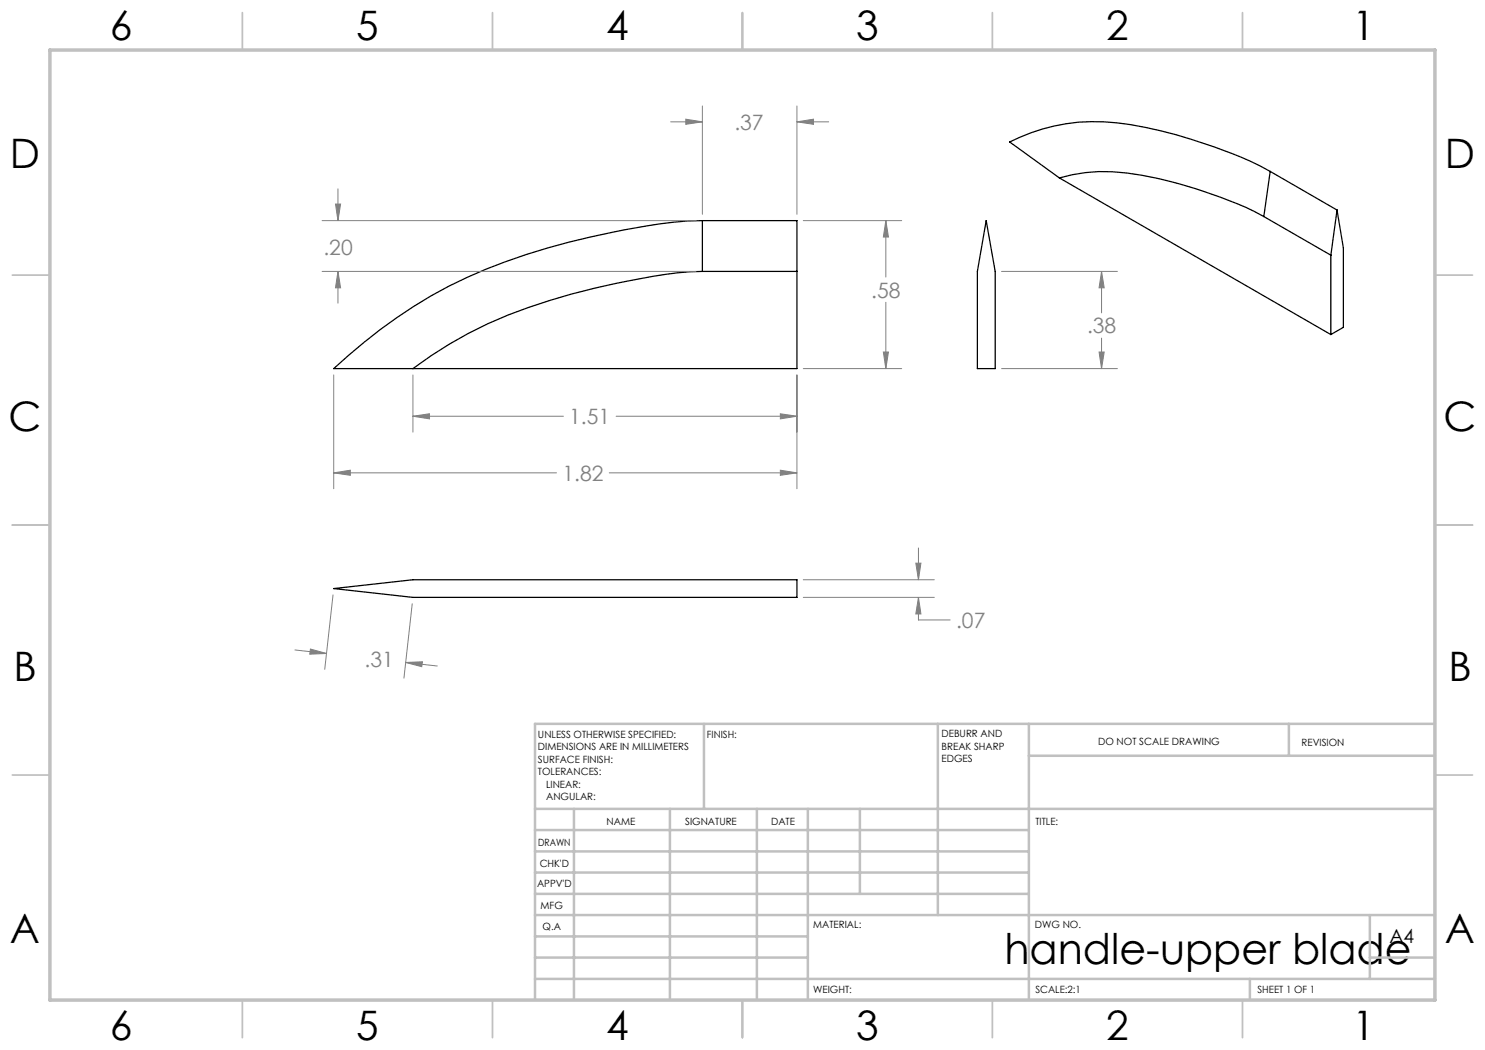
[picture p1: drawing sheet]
<svg xmlns="http://www.w3.org/2000/svg" width="297mm" height="210mm" viewBox="0 0 297 210" stroke-linecap="round" stroke-linejoin="round" font-family="sans-serif">
<g fill="none" stroke="#000" stroke-width=".25">
<path d="M211.9 35.6a33.9 33.9 0 0 1 16.3-.6 94.6 94.6 0 0 1 22.8 7.4l1.8 .9M211.9 35.6l54.3 31.3M254 34.3a88.9 88.9 0 0 0-18.8-7.4 57.8 57.8 0 0 0-19.5-2.5 38.4 38.4 0 0 0-13.8 4l10 7.2M254 34.3l-1.2 9M254 34.3l13.4 7.7M140.5 54.3a108.3 108.3 0 0 0-21.7 3.4 114.9 114.9 0 0 0-25.1 9l-3.8 2.1-3.7 2.3-3.6 2.6M140.5 44.1v10.2M140.5 54.3h18.9M197.2 44.1l1.8 10.2v19.4h-3.5v-19.4zM252.8 43.3l13.4 7.7M266.2 51v15.9M267.4 42l-1.2 9"/>
<path d="M267.4 42l1.3 7.6v15.9l-2.5 1.4M66.7 73.7a98.4 98.4 0 0 1 42.8-24.1 154.4 154.4 0 0 1 28-5.4l21.9-.1v29.6zM66.7 117.7l15.9-1.8h76.8v3.6h-76.8z"/>
</g>
<g fill="none" stroke="#808080" stroke-width=".2">
<path d="M67.6 37.8v6.3M134.1 24.4h6.4M137.2 23.8l3.3 .6-3.3 .5zM140.5 21.2v21.7M159.4 24.4l3.3-.6v1.1zM159.4 21.2v21.7M159.4 24.4h6.3M64.4 44.1h74.8M64.4 54.3h74.8M67.1 40.8h1l-.5 3.3zM67.6 54.3l.5 3.3h-1zM67.6 54.3v6.3"/>
<path d="M160.7 44.1h19.6M177.2 44.1l.5 3.3h-1zM177.2 44.1v11.3M200.3 54.3h23.2M220.3 54.3l.5 3.3h-1zM220.3 54.3v8.3M66.7 75v22.7M82.6 75v11.4M159.4 75v22.7M160.7 73.7h19.6M176.7 70.4h1l-.5 3.3zM177.2 60.5v13.2"/>
<path d="M200.3 73.7h23.2M219.8 70.4h1l-.5 3.3zM220.3 67.6v6.1M66.7 94.6l3.4-.6v1.1zM66.7 94.6h44.6M82.6 83.2l3.3-.4v1zM82.6 83.2h30.1M121.8 94.6h37.6M123.2 83.2h36.2M156.1 82.8l3.3 .4-3.3 .6zM156.1 94l3.3 .6-3.3 .5zM66.6 119l-1.7 14.9"/>
<path d="M160.7 115.9h26.2M160.7 119.5h26.2M183.2 112.6h1l-.5 3.3zM183.7 119.5l.5 3.3h-1zM183.7 119.5v4.5h6.3M183.7 109.6v6.3M59 130l6.3 .7M62.1 129.8l3.2 .9-3.4 .1zM81.1 132.5l3.4-.1-.2 .9zM81.1 132.5l6.4 .7M82.4 120.7l-1.6 14.9"/>
</g>
<g fill="none" stroke="#c0c0c0" stroke-width=".35">
<path d="M48.5 2.5v7.5M98.5 2.5v7.5M148.5 2.5v7.5M198.5 2.5v7.5M248.5 2.5v7.5M2.5 55h7.5M287 55h7.5M2.5 105h7.5M287 105h7.5M2.5 155h7.5M287 155h7.5M48.5 200v7.5"/>
<path d="M98.5 200v7.5M148.5 200v7.5M198.5 200v7.5M248.5 200v7.5"/>
</g>
<g fill="none" stroke="#c0c0c0" stroke-width=".5">
<path d="M140.8 144.8v17M187.6 144.8v38.2M205.8 144.8v55.2M205.8 151.2h81.2M257.8 144.8v6.4M287 144.8h-180v55.2M107 161.8h180M107 178.8h98.8M107 174.5h98.8M107 170.3h98.8M107 166h98.8M114.8 161.8v38.2"/>
<path d="M134 161.8v38.2M151.4 161.8v38.2M161.6 161.8v38.2M172 161.8v17M107 195.8h180M107 191.5h54.6M107 187.3h54.6M107 183h180M250 195.8v4.2M274 191.5h13M274 183v12.8"/>
</g>
<path d="M10 10h277v190h-277z" fill="none" stroke="#c0c0c0" stroke-width=".7"/>
<path d="M82.6 83.2l3.3-.4v1zM156.1 82.8l3.3 .4-3.3 .6zM156.1 94l3.3 .6-3.3 .5zM66.7 94.6l3.4-.6v1.1zM137.2 23.8l3.3 .6-3.3 .5zM159.4 24.4l3.3-.6v1.1zM177.2 44.1l.5 3.3h-1zM176.7 70.4h1l-.5 3.3zM67.1 40.8h1l-.5 3.3zM67.6 54.3l.5 3.3h-1zM183.2 112.6h1l-.5 3.3zM183.7 119.5l.5 3.3h-1zM81.1 132.5l3.4-.1-.2 .9zM62.1 129.8l3.2 .9-3.4 .1zM219.8 70.4h1l-.5 3.3zM220.3 54.3l.5 3.3h-1z" fill="#808080"/>
<text font-size="8.5" x="200.9" y="192.7">handle-upper blade</text>
<g font-size="8.1">
<text x="22" y="8">6</text>
<text x="71.2" y="8">5</text>
<text x="121.2" y="8">4</text>
<text x="171.3" y="8">3</text>
<text x="221.3" y="8">2</text>
<text x="270.5" y="8">1</text>
<text x="2" y="33.6">D</text>
<text x="289" y="33.6">D</text>
<text x="1.7" y="86.1">C</text>
<text x="288.7" y="86.1">C</text>
<text x="2.7" y="136.1">B</text>
<text x="289.7" y="136.1">B</text>
<text x="2" y="188.6">A</text>
<text x="289" y="188.6">A</text>
<text x="22" y="208">6</text>
<text x="71.2" y="208">5</text>
<text x="121.2" y="208">4</text>
<text x="171.3" y="208">3</text>
<text x="221.3" y="208">2</text>
<text x="270.5" y="208">1</text>
</g>
<g font-size="4.2" fill="#808080">
<text x="146.9" y="25.9">.37</text>
<text x="64.7" y="50.9">.20</text>
<text x="174.3" y="59.5">.58</text>
<text x="217.4" y="66.7">.38</text>
<text x="113.9" y="84.8">1.51</text>
<text x="112.5" y="96.1">1.82</text>
<text x="191.2" y="125.6">.07</text>
<text x="72.9" y="133.5">.31</text>
</g>
<text font-size="3.9" x="277.9" y="188.5">A4</text>
<g font-size="2">
<text x="107.6" y="147.6">UNLESS OTHERWISE SPECIFIED:</text>
<text x="141.4" y="147.6">FINISH:</text>
<text x="188.3" y="147.5">DEBURR AND</text>
<text x="188.3" y="150">BREAK SHARP</text>
<text x="219.6" y="149">DO NOT SCALE DRAWING</text>
<text x="260.3" y="149.2">REVISION</text>
<text x="107.6" y="150.1">DIMENSIONS ARE IN MILLIMETERS</text>
<text x="107.6" y="152.6">SURFACE FINISH:</text>
<text x="107.6" y="155.1">TOLERANCES:</text>
<text x="188.3" y="152.5">EDGES</text>
<text x="109.2" y="157.6">LINEAR:</text>
<text x="109.2" y="160.1">ANGULAR:</text>
<text x="121.3" y="165">NAME</text>
<text x="137" y="164.9">SIGNATURE</text>
<text x="154.2" y="164.9">DATE</text>
<text x="207.1" y="164.9">TITLE:</text>
<text x="107.6" y="169.1">DRAWN</text>
<text x="107.9" y="173.3">CHK'D</text>
<text x="107.4" y="177.4">APPV'D</text>
<text x="108.1" y="181.8">MFG</text>
<text x="108.5" y="186">Q.A</text>
<text x="162.6" y="185.5">MATERIAL:</text>
<text x="207" y="185.5">DWG NO.</text>
<text x="162.6" y="198.5">WEIGHT:</text>
<text x="207.1" y="198.6">SCALE:2:1</text>
<text x="251.5" y="198.6">SHEET 1 OF 1</text>
</g>
</svg>
